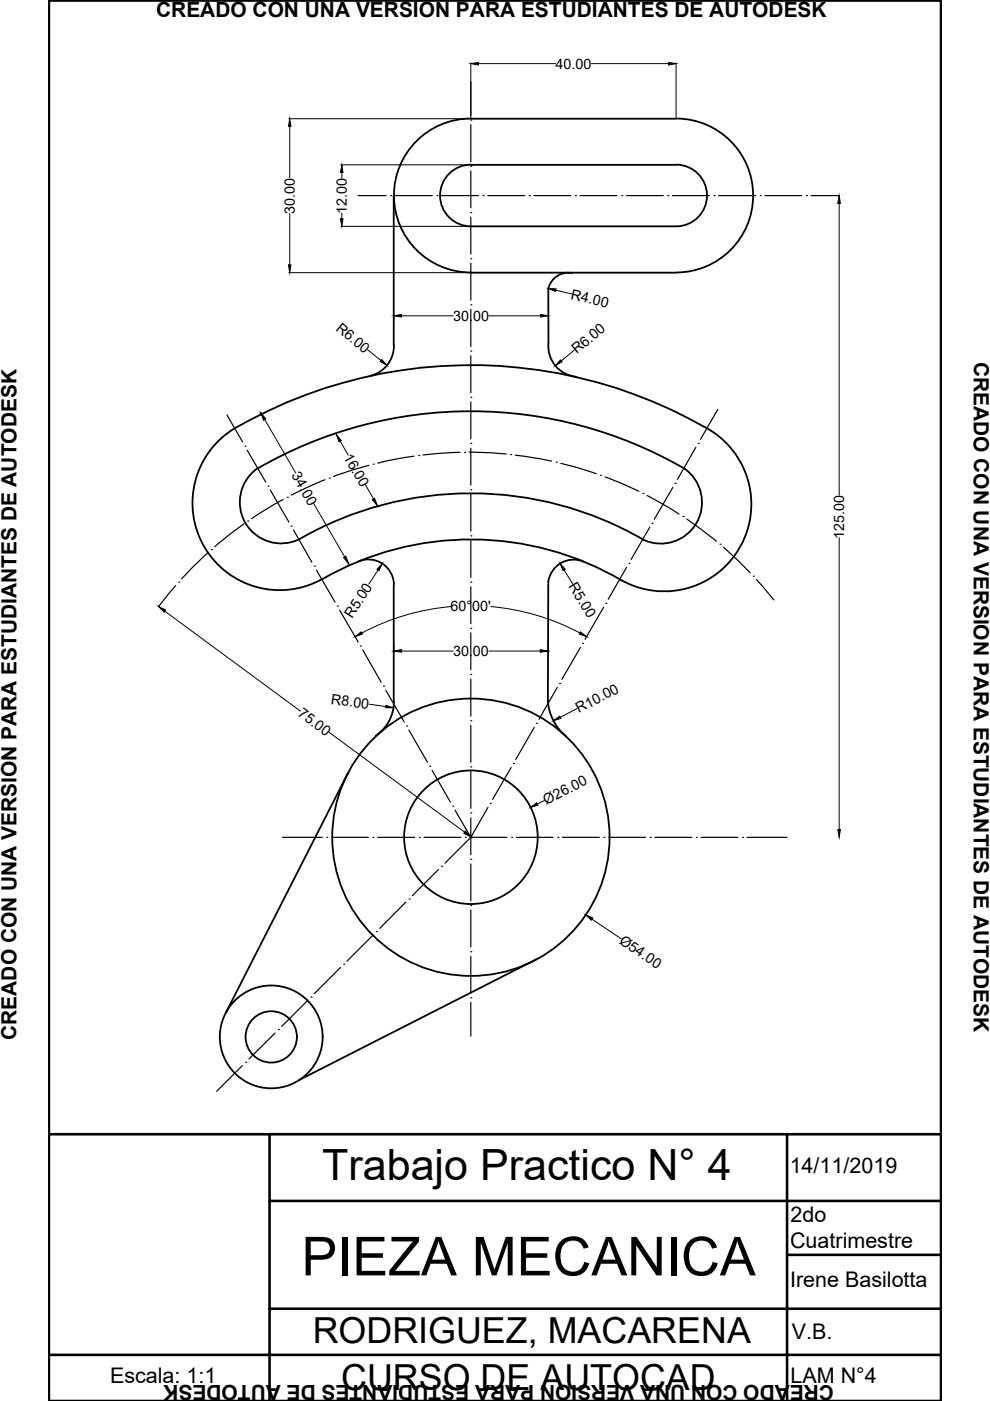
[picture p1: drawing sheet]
<svg xmlns="http://www.w3.org/2000/svg" width="210mm" height="297mm" viewBox="0 0 210 297" stroke-linecap="round" stroke-linejoin="round" font-family="sans-serif">
<!-- layer: Marco y rotulo -->
<path d="M10.4 .1h189.1v296.9h-189.1zM10.4 240.5h189.1M57.1 240.5v56.5M57.1 254.6h142.4M166.9 240.5v56.5M57.1 277.5h142.4M166.9 266.1h32.6M10.4 287.3h189.1" fill="none" stroke="#000" stroke-width=".55"/>
<!-- layer: figura -->
<g fill="none" stroke="#000" stroke-width=".38">
<path d="M99.8 25.2h43.5M99.8 35h43.5M99.8 34.9a6.5 6.5 0 0 0-6.5 6.6 6.5 6.5 0 0 0 6.5 6.5M99.8 25.1a16.3 16.3 0 0 0-16.3 16.4 16.3 16.3 0 0 0 16.3 16.3M143.4 34.9a6.5 6.5 0 0 1 6.5 6.6 6.5 6.5 0 0 1-6.5 6.5M143.4 25.1a16.3 16.3 0 0 1 16.3 16.4 16.3 16.3 0 0 1-16.3 16.3M83.5 41.5v31.8M99.8 48h43.5M99.8 57.8h43.5M121.3 57.9a4.3 4.3 0 0 0-5 3.2M83.5 73.3a6.5 6.5 0 0 1-5.1 6.4M116.2 61.2l.1 11.6"/>
<path d="M116.3 72.7a6.5 6.5 0 0 0 5.9 7.2M145 99.3a8.7 8.7 0 0 1 2.7 11.5 8.7 8.7 0 0 1-11.2 3.7M145.3 99.5a90.4 90.4 0 0 0-90.8-.1 8.7 8.7 0 0 0-2.4 11.5 8.7 8.7 0 0 0 11.3 3.5 72.9 72.9 0 0 1 73.1 .1M149.7 90.7a100.1 100.1 0 0 0-100 .1 18.5 18.5 0 0 0-6.4 25.1 18.5 18.5 0 0 0 25 6.9M149.7 90.7a18.5 18.5 0 0 1 7.2 25.4 18.5 18.5 0 0 1-25.5 6.7M76 119a5.4 5.4 0 0 1 7.5 4.9M123.7 119a5.4 5.4 0 0 0-7.4 4.2M68.4 122.8a63.1 63.1 0 0 1 63.6 .3M83.5 123.9v24.9M116.2 123.2v25.4M83.5 148.7a8.7 8.7 0 0 1-3.8 7.3M116.1 148.6a10.9 10.9 0 0 0 4 7.6"/>
<path d="M73.8 163.8l-25.9 50.9M113.8 203.4l-50.3 25.6"/>
<circle cx="99.8" cy="177.5" r="29.4"/>
<circle cx="99.8" cy="177.5" r="14.2"/>
<circle cx="57.5" cy="219.8" r="10.9"/>
<circle cx="57.5" cy="219.8" r="5.4"/>
</g>
<!-- layer: lineasCorte -->
<g fill="none" stroke="#000" stroke-width=".25">
<path d="M99.8 17.3v7.2M99.8 25.5h.1M99.8 35.2h.1M99.8 26.4v7.9M99.8 36.2v7.9M75.9 41.5h6M82.8 41.5h.1M83.8 41.5h7.9M92.6 41.5h.1M93.6 41.5h7.8M99.8 45.1h.1M99.8 54.8h.1"/>
<path d="M99.8 46v7.9M99.8 55.8v7.9M102.4 41.5h.1M103.4 41.5h7.9M112.2 41.5h.1M113.2 41.5h7.8M122 41.5h.1M123 41.5h7.8M131.8 41.5h.1M132.8 41.5h7.8M141.6 41.5h.1M142.6 41.5h7.8"/>
<path d="M151.4 41.5h.1M152.4 41.5h7.8M161.2 41.5h.1M162.2 41.5h7.8M171 41.5h.1M172 41.5h5.9M99.8 64.6h.1M99.8 74.5h.1M99.8 65.6v7.9M99.8 75.4v7.9M48.1 88l3.3 5.7M51.9 94.6h.1"/>
<path d="M52.4 95.4l3.9 6.8M78.2 98.7l-3.2 .9-4.3 1.4M79.1 98.4h.1M87.8 96.7l-5.7 1-2 .5M88.8 96.6h.1M97.5 95.9l-4.5 .2-3.3 .4M98.5 95.9h.1M99.5 95.9l7.8 .4M99.8 84.2h.1M99.8 94h.1M99.8 85.2v7.8M99.8 95v7.9"/>
<path d="M108.3 96.4h.1M109.3 96.5l7.7 1.3M117.9 98h.1M118.9 98.2l3.2 .8 4.3 1.4M147.5 94.9l-3.9 6.7M148 94h.1M152.2 86.8l-3.7 6.4M44.1 117.2l-5.6 5.5M44.8 116.5h.1M51.7 111.1l-2.6 1.9-3.5 2.9M52.5 110.5h.1M56.8 103.1h.1"/>
<path d="M57.3 103.9l4 6.8M60 105.9l-6.7 4.1M60.9 105.4h.1M61.7 111.5h.1M62.2 112.4l3.9 6.8M68.9 101.7l-7.1 3.3M69.8 101.4h.1M99.8 103.8h.1M99.8 113.6h.1M99.8 104.8v7.8M99.8 114.6v7.8M127.3 100.8h.1"/>
<path d="M128.3 101.1l4.2 1.7 3 1.4M133.3 119.5h.1M136.3 104.6h.1M137.2 105.1l6.8 3.9M137.8 111.8l-4 6.8M138.3 110.9h.1M142.7 103.3l-4 6.8M143.1 102.5h.1M144.8 109.5h.1M145.6 110.1l6.3 4.7M152.7 115.4h.1M153.4 116l5.6 5.4"/>
<path d="M37.3 124.1l-3.7 4.5M37.9 123.4h.1M66.6 120h.1M67.1 120.9l3.9 6.8M71.5 128.5h.1M72 129.4l3.9 6.7M76.4 137h.1M76.9 137.8l3.9 6.8M99.8 123.4h.1M99.8 133.2h.1M99.8 124.4v7.8M99.8 134.2v7.8"/>
<path d="M123.1 137.3l-4 6.7M123.5 136.4h.1M128 128.8l-4 6.7M128.4 127.9h.1M132.8 120.3l-3.9 6.8M159.7 122.2h.1M160.4 122.9l3.7 4.3M81.3 145.5h.1M81.8 146.3l3.9 6.8M86.2 154h.1M86.7 154.8l3.9 6.8M99.8 143h.1"/>
<path d="M99.8 152.8h.1M99.8 144v7.8M99.8 153.8v7.8M113.3 154.2l-4 6.8M113.7 153.4h.1M118.2 145.7l-3.9 6.8M118.7 144.9h.1M59.9 177.5h8.4M69.3 177.5h.1M70.3 177.5h7.8M79.1 177.5h.1M80.1 177.5h7.8"/>
<path d="M88.9 177.5h.1M89.9 177.5h7.8M91.1 162.5h.1M91.6 163.3l3.9 6.8M96 170.9h.1M96.5 171.8l3.3 5.7M98.7 177.5h.1M99.7 177.5h7.8M99.8 162.6h.1M99.8 172.4h.1M99.8 163.6v7.8M99.8 173.4v7.8"/>
<path d="M99.8 177.5l-5.4 5.5M103.5 171.2l-3.7 6.3M104 170.3h.1M108.4 162.7l-4 6.8M108.5 177.5h.1M108.8 161.9h.1M109.5 177.5h7.8M118.3 177.5h.1M119.3 177.5h7.8M128.1 177.5h.1M129 177.5h7.9M137.9 177.5h.1"/>
<path d="M138.9 177.5h7.8M147.7 177.5h.1M148.6 177.5h7.9M157.4 177.5h.1M158.4 177.5h8.4M79.1 198.2l-5.5 5.6M79.8 197.5h.1M86 191.3l-5.5 5.5M86.7 190.6h.1M93 184.3l-5.6 5.6M93.6 183.7h.1M99.8 182.2h.1"/>
<path d="M99.8 192h.1M99.8 183.2v7.8M99.8 192.9v7.9M58.3 219l-5.5 5.5M59 218.3h.1M65.3 212.1l-5.6 5.5M66 211.4h.1M72.2 205.1l-5.6 5.6M72.9 204.5h.1M99.8 201.8h.1M99.8 211.6h.1M99.8 202.8v7.8"/>
<path d="M99.8 212.5v7.2M51.4 225.9l-5.5 5.5M52.1 225.2h.1"/>
</g>
<!-- layer: cotas -->
<g fill="none" stroke="#000" stroke-width=".21">
<path d="M99.8 13.3v11.8M101.4 13.5h16.4M125.4 13.5h16.3M143.3 13.3v11.8M61.2 25.2h38.5M61.4 26.8v10.9M72.3 35h27.4M72.5 36.6v1.2M61.2 57.8h38.5M61.4 45.2v11M72.3 48h27.4M72.5 45.2v1.2"/>
<path d="M177.9 43.1v61.9M78 74.2l2.8 2.2M83.5 66.7v1.2M85.1 67h11M103.6 67h11M116.2 66.7v.2M117.9 61.5l3.4 .8M121.8 74.2l-2.8 2.3M55.4 87.5l-.3 .2M56.1 89l6.6 11.3M72.1 93.5l1.7 3M66.5 106.8l6.6 11.3"/>
<path d="M74 119.4l-.3 .2M77.5 102.9l1.7 2.9M177.9 114v61.9M34.9 129.6l28.8 21.2M80.1 120.9l-1.9 3M83.5 136.4v1.8M85.1 138h11M95.6 128.6a49.1 49.1 0 0 0-18.9 5.6M103.6 138h11M104.1 128.6a49.1 49.1 0 0 1 18.9 5.6M116.2 136v2.2M119.6 120.8l1.9 3.1"/>
<path d="M69.7 155.2l28.8 21.2M78.3 149.3l3.5 .5M122.3 150.2l-3.5 1.9M99.7 177.5h.2M99.8 177.4v.2M115.4 169.7l-1.5 .8M125.5 194.9l6.2 4.1"/>
</g>
<g fill="#000" stroke="#000" stroke-width=".21">
<path d="M99.8 13.5l1.6-.3v.6zM141.7 13.2l1.6 .3-1.6 .3zM61.4 25.2l.3 1.6h-.5zM72.5 35l.2 1.6h-.5zM61.2 56.2h.5l-.3 1.6zM72.2 46.4h.5l-.2 1.6zM177.9 41.5l.3 1.6h-.6zM80.9 76.2l1.1 1.3-1.4-.8zM83.5 67l1.6-.3v.5zM114.6 66.7l1.6 .3-1.6 .2zM116.2 61.2h1.7l-.1 .6zM118.8 76.3l.4 .4-1.5 .8z"/>
<path d="M55.3 87.5l1 1.3-.4 .3zM71.3 92.1l1 1.3-.4 .3zM72.9 118.2l.4-.3 .6 1.6zM79 105.9l.4-.3 .6 1.6zM33.6 128.6l1.5 .7-.3 .5zM75.3 135l1.3-1 .2 .4zM81 119.5l-.7 1.5-.4-.3zM83.5 138l1.6-.3v.6zM114.6 137.7l1.6 .3-1.6 .3zM118.7 119.5l1.1 1.2-.4 .3zM123.1 134l1.3 1-1.6-.6zM81.8 149.5l1.6 .6h-1.7z"/>
<path d="M117.3 152.8l1.4-1 .2 .5zM98.7 176.2l1.1 1.2-1.5-.7zM112.5 171.2l1.3-1 .2 .5zM177.6 175.9h.6l-.3 1.6zM124.2 194l1.5 .6-.3 .5z"/>
</g>
<!-- layer: figura -->
<circle cx="99.8" cy="177.5" r=".19" fill="#000"/>
<text font-size="11.4" x="63.9" y="270.4">PIEZA MECANICA</text>
<text font-size="9.1" x="68.3" y="250.1">Trabajo Practico N° 4</text>
<g font-size="7.6">
<text x="66.3" y="284.7">RODRIGUEZ, MACARENA</text>
<text x="72.3" y="294.7">CURSO DE AUTOCAD</text>
</g>
<g font-size="4.6">
<text x="167.4" y="248.8">14/11/2019</text>
<text x="167.6" y="259.2">2do</text>
<text x="167.5" y="264.7">Cuatrimestre</text>
<text x="167.5" y="272.9">Irene Basilotta</text>
<text x="167.9" y="283.9">V.B.</text>
<text x="23.3" y="293.3">Escala: 1:1</text>
<text x="167.6" y="293.2">LAM N°4</text>
</g>
<g font-size="4.4">
<text x="33.1" y="3.6">CREADO CON UNA VERSIÓN PARA ESTUDIANTES DE AUTODESK</text>
<text x="206.5" y="76.7" transform="rotate(90 206.5 76.7)">CREADO CON UNA VERSIÓN PARA ESTUDIANTES DE AUTODESK</text>
<text x="3.5" y="220.5" transform="rotate(-90 3.5 220.5)">CREADO CON UNA VERSIÓN PARA ESTUDIANTES DE AUTODESK</text>
<text x="176.8" y="293.6" transform="rotate(-180 176.8 293.6)">CREADO CON UNA VERSIÓN PARA ESTUDIANTES DE AUTODESK</text>
</g>
<g font-size="3">
<text x="117.8" y="14.5">40.00</text>
<text x="62.5" y="45.3" transform="rotate(-90 62.5 45.3)">30.00</text>
<text x="73.5" y="45.4" transform="rotate(-90 73.5 45.4)">12.00</text>
<text x="120.9" y="63.4" transform="rotate(14 120.9 63.4)">R4.00</text>
<text x="71" y="70" transform="rotate(39 71 70)">R6.00</text>
<text x="96.1" y="68">30.00</text>
<text x="122.3" y="75.1" transform="rotate(-40 122.3 75.1)">R6.00</text>
<text x="61.8" y="100.8" transform="rotate(60 61.8 100.8)">34.00</text>
<text x="72.8" y="96.8" transform="rotate(60 72.8 96.8)">16.00</text>
<text x="179" y="114.2" transform="rotate(-90 179 114.2)">125.00</text>
<text x="120.5" y="124.3" transform="rotate(58 120.5 124.3)">R5.00</text>
<text x="74.6" y="131.2" transform="rotate(-57 74.6 131.2)">R5.00</text>
<text x="95.5" y="129.5">60°00'</text>
<text x="96.1" y="139.1">30.00</text>
<text x="70.1" y="149.2" transform="rotate(8 70.1 149.2)">R8.00</text>
<text x="63" y="151.6" transform="rotate(37 63 151.6)">75.00</text>
<text x="122.7" y="151.2" transform="rotate(-27 122.7 151.2)">R10.00</text>
<text x="115.8" y="170.7" transform="rotate(-27 115.8 170.7)">Ø26.00</text>
<text x="131.1" y="199.9" transform="rotate(34 131.1 199.9)">Ø54.00</text>
</g>
</svg>
